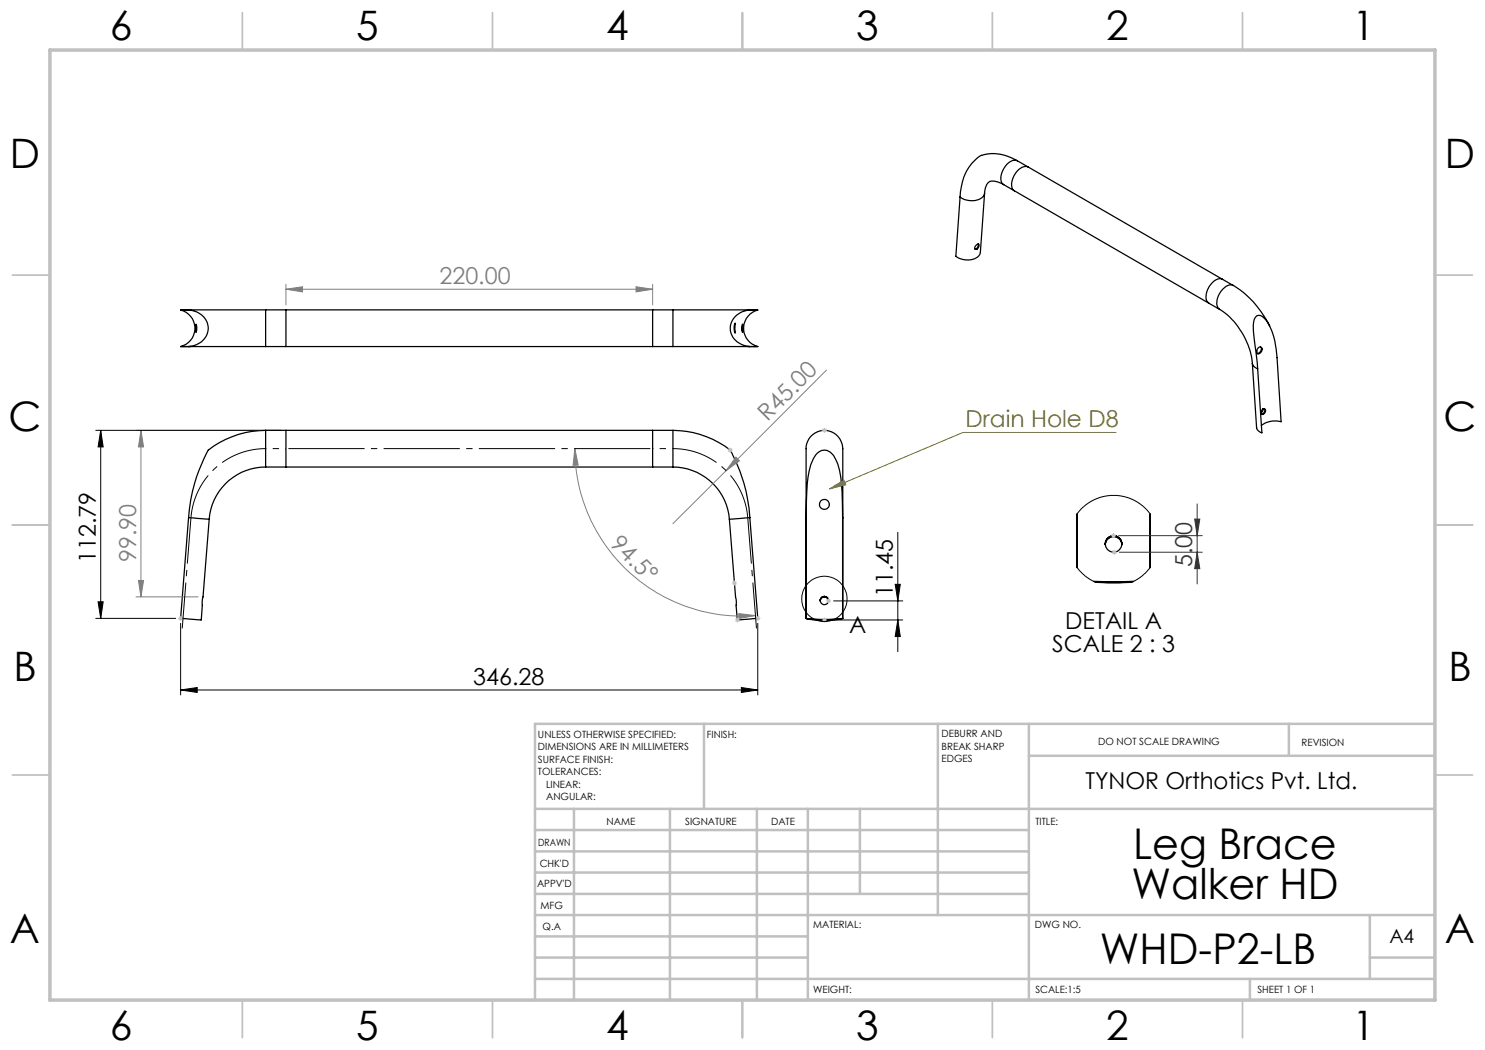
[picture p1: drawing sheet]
<svg xmlns="http://www.w3.org/2000/svg" width="297mm" height="210mm" viewBox="0 0 297 210" stroke-linecap="round" stroke-linejoin="round" font-family="sans-serif">
<g fill="none" stroke="#000" stroke-width=".25">
<path d="M196.9 38.6l-.8 11.9a2.5 2.5 0 0 1-3.2 1.5l-1.1-.4-.6-.3 .8-11.9M196.9 38.6a2.5 2.5 0 0 1-3.1 1.5l-1.2-.3-.6-.4M200.7 36.9a3.1 3.1 0 0 0-2.9-.5 2.77 2.77 0 0 0-.9 2.2M200.7 36.9l2.2 1.3M202.9 38.2l38.9 22.4M203.5 32.2a8.4 8.4 0 0 0-7.5-1 9.4 9.4 0 0 0-3.9 7.2l-.1 1M203.5 32.2a2.28 2.28 0 0 0-2.6 1.3 2.75 2.75 0 0 0-.3 3.3l.1 .1M203.5 32.2l2.1 1.2M205.6 33.4a2.28 2.28 0 0 0-2.6 1.4 2.8 2.8 0 0 0-.3 3.3l.2 .1M205.6 33.4l38.9 22.5M195.4 48.9l.3-.1a.66 .66 0 0 1 0 .7 .66 .66 0 0 1-.7 .3v-.4zM195.7 48.8a.9 .9 0 0 1-.7 1"/>
<path d="M244.5 55.9a1.94 1.94 0 0 0-2.4 1 3.3 3.3 0 0 0-.7 3.4l.4 .3M244.5 55.9l2.2 1.2M246.7 57.1a19 19 0 0 1 7.2 8.1M246.7 57.1a1.78 1.78 0 0 0-2.1 .7 3.5 3.5 0 0 0-1 3.8l.3 .3M36.1 62a3.8 3.8 0 0 1 2.9 3.7 3.8 3.8 0 0 1-2.9 3.6h17M36.1 62h1.6M37.7 62a3.7 3.7 0 0 1 3.4 5.4 4.5 4.5 0 0 1-3.4 1.9M38.2 62h14.9M38.2 62h-2.1M38.2 62h-.5M39.2 64.8a2 2 0 0 1 0 1.7zM53.1 62v7.3"/>
<path d="M53.1 62h81.5M53.1 69.3h81.5M57.2 62v7.3M130.5 62v7.3M134.6 62h14.9M134.6 62v7.3M147 64.7v1.9a2.37 2.37 0 0 1 0-1.9zM148.5 64.8v1.7a2.04 2.04 0 0 1 0-1.7zM149.5 62h2.1M149.5 62h.5M150 62a3.8 3.8 0 0 0-3.8 4.7 4.4 4.4 0 0 0 3.8 2.6M150 62h1.6"/>
<path d="M151.6 62a3.8 3.8 0 0 0-2.9 3.7 3.8 3.8 0 0 0 2.9 3.6h-17M241.8 60.6l2.1 1.3M243.9 61.9a14.8 14.8 0 0 1 6.6 10.8M250.5 72.7l.8 12.8 .3 .6 .8 .5-.9-12.8M250.5 72.7l.3 .6 .7 .5M251.5 73.8v-1.2a52 52 0 0 1-.8-8.2 1.17 1.17 0 0 1 1.7-1.2 9.6 9.6 0 0 1 2.8 6.6l1 14.5a4.5 4.5 0 0 0-3.9 .8M251.7 69.5a.53 .53 0 0 1 .7 .2 .53 .53 0 0 1-.2 .7 .46 .46 0 0 1-.6 .4 .46 .46 0 0 1-.2-.7zM252.1 69.4a.84 .84 0 0 1-.6 1.3M53.1 93.4a11.3 11.3 0 0 0-11.3 10.4M53.1 86.1a18.8 18.8 0 0 0-11.5 4 33.8 33.8 0 0 0-3.9 13.4M53.1 86.1v7.3M53.1 86.1h81.5"/>
<path d="M53.1 93.4h81.5M57.2 86.1v7.3M130.5 86.1v7.3M134.6 93.4a11.3 11.3 0 0 1 11.3 10.4M134.6 86.1a18.6 18.6 0 0 1 11.5 4 32.1 32.1 0 0 1 3.9 13.4M134.6 86.1v7.3M252.5 81.9a.41 .41 0 0 1 .6 0 .41 .41 0 0 1-.1 .6l-.3 .3-.4 .1-.1-.5zM252.6 81.8v.3l-.4 .4M252.9 81.7a.75 .75 0 0 1-.6 1.1M37.7 103.5l-1.6 20.2 3.5 .3h.7l.2-4.1 1.3-16.1M37.7 103.5l4.1 .3M145.9 103.8l1.3 17.2"/>
<path d="M150 103.5l1.6 20.2-4.1 .3-.3-3M150 103.5l-4.1 .3M161.2 103.6v-12.8a3.8 3.8 0 0 1 1.4-3.9 3.8 3.8 0 0 1 4.2-.3 4.7 4.7 0 0 1 1.8 4.6v12.4M161.2 103.5l.2-5.2a14.1 14.1 0 0 1 1.7-7.3 2.08 2.08 0 0 1 3.6 .1 14.5 14.5 0 0 1 1.7 7.3l.1 5.1M161.2 103.5v20.2M164.9 119.4a.76 .76 0 0 1 .8 .8 .78 .78 0 0 0-.8-.8zM164.9 119.4a.81 .81 0 0 0-.9 .8M168.5 103.5v20.2M168.5 103.5l.1 .1M168.6 103.6v20.1M215.4 102.8v10.6M215.4 102.8v10.8"/>
<path d="M218.7 116.3l3.4 .1 4.6-.1M218.8 116.3h7.8M219.1 116.4h7.3M219.2 116.5h7M221.1 108.8a1.66 1.66 0 0 1 1.6-1.6 1.66 1.66 0 0 1 1.7 1.6M221.4 107.9a1.67 1.67 0 0 1 1.8-.5 1.67 1.67 0 0 1 1.2 1.6 1.66 1.66 0 0 0-1.7-1.7 1.66 1.66 0 0 0-1.6 1.6zM230 102.8v10.8M230 102.8v10.6M161.2 123.7a31.4 31.4 0 0 0 7.3 0M161.2 123.7a10.7 10.7 0 0 0 4.3 .3l2.3-.1 .7-.2M161.6 123.8l2.4 .1 4.1-.1a29.6 29.6 0 0 1-6.5 0zM164 120.1a.83 .83 0 0 1 .9-.8 .83 .83 0 0 1 .8 .8"/>
<circle cx="164.9" cy="100.9" r="1"/>
<circle cx="222.7" cy="108.8" r="1.66"/>
<circle cx="164.9" cy="120.1" r=".83"/>
</g>
<path d="M215.4 102.8l1.2-1.3 1.8-1.4 1.6-.6 2-.4 2 .1 2.4 .7 2.1 1.2 1.5 1.7M215.4 113.4l1.7 1.8 2.1 1.3M230 113.4l-.9 1.2-.8 .7-2.1 1.2" fill="none" stroke="#000" stroke-width=".2"/>
<path d="M27.2 86.1h24.9M28.2 86.1l.5 3.3h-1zM28.2 86.1v33.3M27.2 119.4h12.4" fill="none" stroke="#808080" stroke-width=".2"/>
<g fill="none" stroke="#c0c0c0" stroke-width=".35">
<path d="M48.5 2.5v7.5M98.5 2.5v7.5M148.5 2.5v7.5M198.5 2.5v7.5M248.5 2.5v7.5M2.5 55h7.5M287 55h7.5M2.5 105h7.5M287 105h7.5M2.5 155h7.5M287 155h7.5M48.5 200v7.5"/>
<path d="M98.5 200v7.5M148.5 200v7.5M198.5 200v7.5M248.5 200v7.5"/>
</g>
<g fill="none" stroke="#c0c0c0" stroke-width=".5">
<path d="M140.8 144.8v17M187.6 144.8v38.2M205.8 144.8v55.2M205.8 151.2h81.2M257.8 144.8v6.4M287 144.8h-180v55.2M107 161.8h180M107 178.8h98.8M107 174.5h98.8M107 170.3h98.8M107 166h98.8M114.8 161.8v38.2"/>
<path d="M134 161.8v38.2M151.4 161.8v38.2M161.6 161.8v38.2M172 161.8v17M107 195.8h180M107 191.5h54.6M107 187.3h54.6M107 183h180M250 195.8v4.2M274 191.5h13M274 183v12.8"/>
</g>
<path d="M10 10h277v190h-277z" fill="none" stroke="#c0c0c0" stroke-width=".7"/>
<path d="M28.2 86.1l.5 3.3h-1z" fill="#808080"/>
<path d="M27.7 116.1h1l-.5 3.3z" fill="none" stroke="#808080" stroke-width=".2"/>
<path d="M27.7 116.1h1l-.5 3.3z" fill="#808080"/>
<path d="M165.3 74l-30.7 30.7M147.2 91.4l.7 .8-2.7 1.9z" fill="none" stroke="#808080" stroke-width=".2"/>
<path d="M147.2 91.4l.7 .8-2.7 1.9z" fill="#808080"/>
<path d="M115 89.7l.6 3.3-1 .1z" fill="none" stroke="#808080" stroke-width=".2"/>
<path d="M115 89.7l.6 3.3-1 .1z" fill="#808080"/>
<path d="M147.7 122.7l3.4 .4-3.3 .6z" fill="none" stroke="#808080" stroke-width=".2"/>
<path d="M147.7 122.7l3.4 .4-3.3 .6z" fill="#808080"/>
<path d="M57.2 57.8l3.3-.4v1zM57.2 56.9v4.1M57.2 57.8h73.3M130.5 56.9v4.1M115 89.7a33.5 33.5 0 0 0 36.1 33.4" fill="none" stroke="#808080" stroke-width=".2"/>
<path d="M19.2 86.1h37M20.1 86.1l.5 3.3h-1zM20.1 86.1v37.6M19.2 123.7h15.9M19.6 120.4h1l-.5 3.3zM36.1 138l3.3-.5v1zM36.1 124.7v14.3M36.1 138h115.5M148.3 137.5l3.3 .5-3.3 .5zM151.6 124.7v14.3" fill="none" stroke="#000" stroke-width=".2"/>
<g fill="none" stroke="#c0c0c0" stroke-width=".2">
<path d="M145.6 90h.9M145.7 89.7l.7 .7M146 89.5v1M146.4 89.7l-.7 .7M146.4 116.6h1M146.5 116.3l.7 .7M146.9 116.1v1M147.2 116.3l-.7 .7M35.6 123.7h1.1M35.8 123.3l.7 .7M36.1 123.2v1M36.5 123.3l-.7 .7"/>
<path d="M147 124h1M147.1 123.6l.7 .7M147.5 123.5v1M147.8 123.6l-.7 .7M151.1 123.7h1M151.2 123.3l.7 .7M151.6 123.2v1M151.9 123.3l-.7 .7"/>
</g>
<path d="M20.1 86.1l.5 3.3h-1zM19.6 120.4h1l-.5 3.3zM36.1 138l3.3-.5v1zM148.3 137.5l3.3 .5-3.3 .5z" fill="#000"/>
<path d="M53.1 89.7a15 15 0 0 0-14.9 13.8M149.6 103.5a15 15 0 0 0-15-13.8M36.4 125.7l1.8-22.2M151.3 125.7l-1.7-22.2" fill="none" stroke="#000" stroke-width=".2" stroke-dasharray="15.2 1.3 1.3 1.3" stroke-dashoffset="6" stroke-linecap="butt"/>
<path d="M57.2 89.7h73.3" fill="none" stroke="#000" stroke-width=".2" stroke-dasharray="15.2 1.3 1.3 1.3" stroke-dashoffset="-.5" stroke-linecap="butt"/>
<path d="M53.1 89.7h4.1M134.6 89.7h-4.1" fill="none" stroke="#000" stroke-width=".2" stroke-dasharray="15.2 1.3 1.3 1.3" stroke-dashoffset="15.1" stroke-linecap="butt"/>
<path d="M57.2 57.8l3.3-.4v1z" fill="#808080"/>
<path d="M127.2 57.4l3.3 .4-3.3 .6z" fill="none" stroke="#808080" stroke-width=".2"/>
<path d="M127.2 57.4l3.3 .4-3.3 .6z" fill="#808080"/>
<g fill="none" stroke="#000" stroke-width=".2">
<path d="M179 116.9h1.1l-.5 3.3zM179.6 106.5v23.8M165.9 124h14.7M166.7 120.2h13.9M179.6 124l.5 3.3h-1.1z"/>
<circle cx="164.9" cy="119.8" r="4.5"/>
</g>
<path d="M164.4 86.1h1M164.5 85.7l.7 .7M164.9 85.6v1M165.2 85.7l-.7 .7M165.3 119.8l.8 .7M165.7 119.7v1M166.1 119.8l-.8 .7M164.4 124h1M164.5 123.6l.7 .7M164.9 123.5v1M165.2 120.2h1M165.2 123.6l-.7 .7" fill="none" stroke="#c0c0c0" stroke-width=".2"/>
<path d="M179.6 124l.5 3.3h-1.1zM179 116.9h1.1l-.5 3.3z" fill="#000"/>
<path d="M165.9 97.8l2.9-1.8 .4 1zM223.2 86.5h-30.6l-26.7 11.3" fill="none" stroke="#808000" stroke-width=".2"/>
<path d="M165.9 97.8l2.9-1.8 .4 1z" fill="#808000"/>
<path d="M223.7 107.1h16.8M223.9 110.4h16.6M238.9 103.8h1.1l-.6 3.3zM239.4 100.8v16" fill="none" stroke="#353535" stroke-width=".2"/>
<path d="M222.2 107.1h1M222.4 110.4h.9M222.4 106.8l.7 .7M222.5 110.1l.7 .7M222.7 106.6v1M222.8 110v.9M223.1 106.8l-.7 .7M223.2 110.1l-.7 .7" fill="none" stroke="#c0c0c0" stroke-width=".2"/>
<path d="M238.9 103.8h1.1l-.6 3.3z" fill="#353535"/>
<path d="M239.4 110.4l.6 3.3h-1.1z" fill="none" stroke="#353535" stroke-width=".2"/>
<path d="M239.4 110.4l.6 3.3h-1.1z" fill="#353535"/>
<g font-size="8.5">
<text x="226.6" y="171.8">Leg Brace</text>
<text x="226.3" y="179.9">Walker HD</text>
<text x="220" y="192.7">WHD-P2-LB</text>
</g>
<g font-size="8.1">
<text x="22" y="8">6</text>
<text x="71.2" y="8">5</text>
<text x="121.2" y="8">4</text>
<text x="171.2" y="8">3</text>
<text x="221.2" y="8">2</text>
<text x="270.5" y="8">1</text>
<text x="2" y="33.6">D</text>
<text x="289" y="33.6">D</text>
<text x="1.7" y="86.1">C</text>
<text x="288.7" y="86.1">C</text>
<text x="2.7" y="136.1">B</text>
<text x="289.7" y="136.1">B</text>
<text x="2" y="188.6">A</text>
<text x="289" y="188.6">A</text>
<text x="22" y="208">6</text>
<text x="71.2" y="208">5</text>
<text x="121.2" y="208">4</text>
<text x="171.2" y="208">3</text>
<text x="221.2" y="208">2</text>
<text x="270.5" y="208">1</text>
</g>
<g font-size="4.7" fill="#808080">
<text x="87.9" y="56.8">220.00</text>
<text x="153.5" y="84.4" transform="rotate(-45 153.5 84.4)">R45.00</text>
<text x="27.2" y="112.4" transform="rotate(-90 27.2 112.4)">99.90</text>
<text x="121.8" y="109.1" transform="rotate(44 121.8 109.1)">94.5°</text>
</g>
<text font-size="4.7" fill="#808000" x="193.1" y="85.5">Drain Hole D8</text>
<g font-size="4.7">
<text x="19.1" y="112.6" transform="rotate(-90 19.1 112.6)">112.79</text>
<text x="178.6" y="119.4" transform="rotate(-90 178.6 119.4)">11.45</text>
<text x="213.1" y="125.9">DETAIL A</text>
<text x="169.8" y="126.7">A</text>
<text x="210.5" y="130.4">SCALE 2 : 3</text>
<text x="94.7" y="137">346.28</text>
<text x="217.1" y="157.8">TYNOR Orthotics Pvt. Ltd.</text>
</g>
<text font-size="4.7" fill="#353535" x="238.4" y="113.4" transform="rotate(-90 238.4 113.4)">5.00</text>
<text font-size="3.9" x="277.9" y="188.5">A4</text>
<g font-size="2">
<text x="107.6" y="147.6">UNLESS OTHERWISE SPECIFIED:</text>
<text x="141.4" y="147.6">FINISH:</text>
<text x="188.3" y="147.5">DEBURR AND</text>
<text x="188.3" y="150">BREAK SHARP</text>
<text x="219.6" y="149">DO NOT SCALE DRAWING</text>
<text x="260.3" y="149.2">REVISION</text>
<text x="107.6" y="150.1">DIMENSIONS ARE IN MILLIMETERS</text>
<text x="107.6" y="152.6">SURFACE FINISH:</text>
<text x="107.6" y="155.1">TOLERANCES:</text>
<text x="188.3" y="152.5">EDGES</text>
<text x="109.2" y="157.6">LINEAR:</text>
<text x="109.2" y="160.1">ANGULAR:</text>
<text x="121.3" y="165">NAME</text>
<text x="137" y="164.9">SIGNATURE</text>
<text x="154.2" y="164.9">DATE</text>
<text x="207.1" y="164.9">TITLE:</text>
<text x="107.6" y="169.1">DRAWN</text>
<text x="107.9" y="173.3">CHK'D</text>
<text x="107.4" y="177.4">APPV'D</text>
<text x="108.1" y="181.8">MFG</text>
<text x="108.5" y="186">Q.A</text>
<text x="162.6" y="185.5">MATERIAL:</text>
<text x="207" y="185.5">DWG NO.</text>
<text x="162.6" y="198.5">WEIGHT:</text>
<text x="207.1" y="198.6">SCALE:1:5</text>
<text x="251.5" y="198.6">SHEET 1 OF 1</text>
</g>
</svg>
